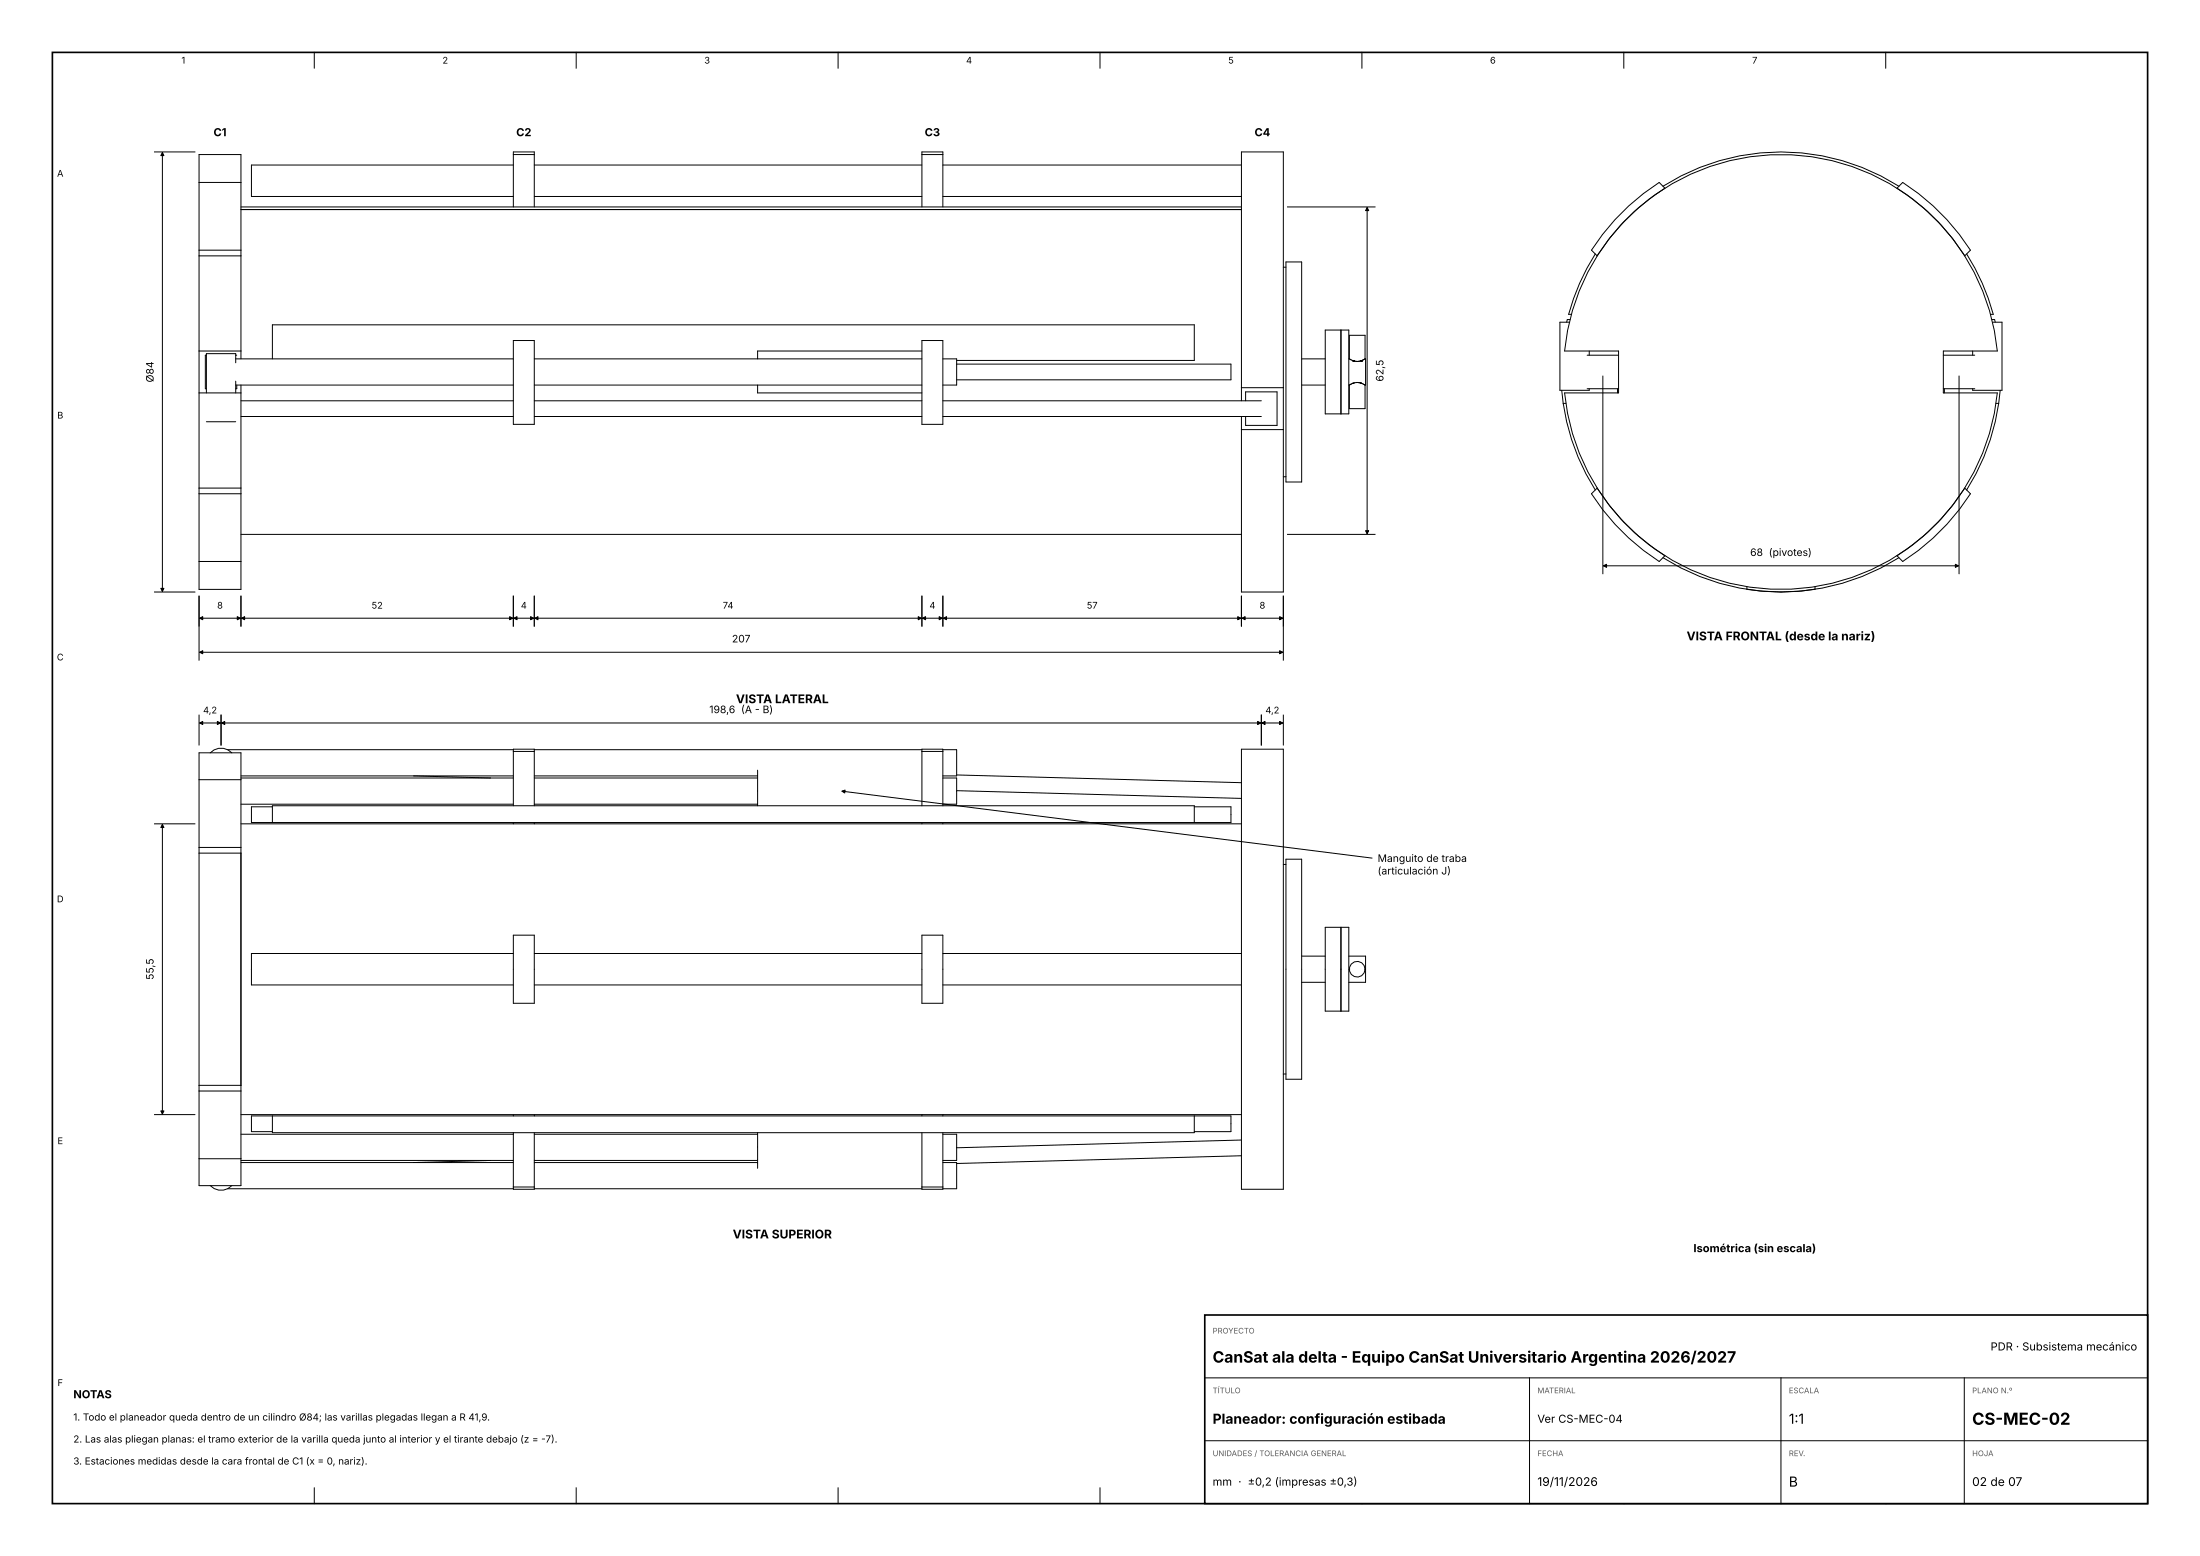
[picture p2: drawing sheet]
<svg xmlns="http://www.w3.org/2000/svg" width="420mm" height="297mm" viewBox="0 0 420 297" stroke-linecap="round" stroke-linejoin="round" font-family="sans-serif">
<path d="M10 10h400v277h-400z" fill="none" stroke="#000" stroke-width=".32"/>
<g fill="none" stroke="#000" stroke-width=".19">
<path d="M60 10v3M110 10v3M160 10v3M210 10v3M260 10v3M310 10v3M360 10v3M29.5 29h7.7M31 29.1v83.8M38 34.8v-5.3h8v5.3M38 34.8v13M38 34.8h8"/>
<path d="M46 34.8v13M46 40h191M46 39.5h191M98 29.5v-.5h4v.5M98 31.5h-50v6h50M98 29.5v10M98 29.5h4M102 29.5v10M102 31.5h74M102 37.5h74M176 29.5v-.5h4v.5M176 29.5h4"/>
<path d="M176 29.5v10M180 29.5v10M180 31.5h57M180 37.5h57M245.8 39.5h16.7M261 39.6v62.3M317.5 35.6a42 42 0 0 1 45 0M363.2 34.8a43 43 0 0 1 13 13l-1.1 1a41.5 41.5 0 0 0-12.9-12.9zM38 48.8v18.2M38 47.8v1M38 47.8h8M38 48.8h8"/>
<path d="M46 48.8v18.2M46 47.8v1M245 51h.5M245.5 50h3v42h-3zM304.6 48.5a42 42 0 0 0-5.1 11.5h.5M308.3 41.9l2.6-2.6 2.8-2.4 3.1-2.1 1 1.1a41.5 41.5 0 0 0-12.9 12.9l-1.1-1 2.1-3.1zM310 42.3a41.5 41.5 0 0 1 43.6-10.5 41.5 41.5 0 0 1 27.7 35.2h-10.3v8h10.3a41.5 41.5 0 0 1-41.3 37.5 41.5 41.5 0 0 1-41.3-37.5h10.3v-8h-10.3a41.5 41.5 0 0 1 11.3-24.7zM375.4 48.5a42 42 0 0 1 5.1 11.5h-.5M38 75v18.2M38 67h8M38 75h8M38 67v8"/>
<path d="M39.4 67.8h-.2v6.4h.2M45 69.2v-1.7h-5.6v7.5M45 67.8h.2M45 73.5h53M45 72.7v2.3M45 68.5h53M45.2 73.5v.7h-.2M46 75v18.2M46 67v1.5M46 73.5v1.5M46 76.5h52M46 79.5h52"/>
<path d="M52 68.5v-6.5h176v6.8h-45.4M98 65h4v16h-4zM102 73.5h74M102 68.5h74M102 76.5h74M102 79.5h74M144.6 73.5v1.5h31.4M176 65h4v16h-4zM176 67h-31.4v1.5M180 68.5h2.6v5h-2.6M180 76.5h60.8M180 79.5h60.8"/>
<path d="M182.6 69.5h52.4v3h-52.4M237 74v-45h8v45M237 74h8M237 74v2.5M237 79.5v2.5M237.8 76.5v-1.7h6v6.4h-6v-1.7M245 74v8M248.5 73.5h4.5M248.5 68.5h4.5M253 63h4.5v16h-4.5zM256 63v16M257.5 73.5h.1"/>
<path d="M257.5 68.5h.1M257.6 68.5l.3 .2M257.6 68.5a2.5 2.5 0 0 0 3 0M257.6 73.5a2.5 2.5 0 0 1 3 0M257.6 68.5v-4.5h3v4.5M257.6 73.5v4.5h3v-4.5M258 73.3l-.4 .2M258.2 68.8h.1M258.2 73.2h.1M258.3 68.8h.1M258.3 68.9h.1M258.3 73.1v.1"/>
<path d="M258.4 68.9h.1M258.5 68.9h.1M258.6 73.1h-.2M258.7 69h.8M259 73h-.1M259.2 73h.3M259.6 73.1h.1M259.7 73.1h.1M259.8 68.9h-.2M259.8 73.1l.3 .1M259.9 68.9h.1M259.9 68.9h-.1"/>
<path d="M259.9 68.8h.1M260.3 73.3l.3 .2M260.6 68.5l-.7 .3M260.6 68.5h.1v5h-.1M298.1 74.5l.3 2.5M298.4 77a42 42 0 0 0 6.2 16.5M298.4 77h.5M299.6 61.5h-1.8v13h5.6v-.3M299.7 61h-.5l-.1 .5M303 74.2h6M303 67.8h6M303.4 67v.8"/>
<path d="M306 71.8v37.7M308.8 74.2v.8M371 74.2h6M371 67.8h6M371.2 74.2v.8M374 71.8v37.7M376.6 67v.8M380.3 61h.5l.1 .5M380.4 61.5h1.8v13h-5.6v-.3M381.1 77h.5M381.6 77a42 42 0 0 1-6.2 16.5M381.9 74.5l-.3 2.5"/>
<path d="M38 94.2v13M38 93.2v1M38 94.2h8M38 93.2h8M39.4 80.5h5.6M46 94.2v13M46 93.2v1M237 82v31h8v-31M237 82h8M245 91h.5M303.8 94.2l1.1-1a41.5 41.5 0 0 0 12.9 12.9l-1 1.1a43 43 0 0 1-13-13zM29.5 113h7.7"/>
<path d="M38 107.2v5.3h8v-5.3M38 113.8v12.2M38 107.2h8M38.1 118h7.8M46 113.8v5.7M46 102h191M46.1 118h51.8M98 113.8v5.7M98.1 118h3.8M102 113.8v5.7M102.1 118h73.8M176 113.8v5.7"/>
<path d="M176.1 118h3.8M180 113.8v5.7M180.1 118h56.8M237 113.8v5.7M237.1 118h7.8M245 113.8v12.2M245.8 102h16.7M306.1 108h67.8M317.5 106.4a42 42 0 0 0 45 0M333.5 112v.5a42 42 0 0 0 13 0v-.5M362.2 106.1a41.5 41.5 0 0 0 12.9-12.9l1.1 1a43 43 0 0 1-13 13zM38 136.5v5.7"/>
<path d="M38.1 124.5h206.8M38.1 138h4M42.2 136.5v5.7M42.3 138h198.4M240.8 136.5v5.7M240.9 138h4M245 136.5v5.7M29.5 157.3h7.7M31 157.4v55.2M38 148.8v-5.1h8v5.1M38 148.8v13M38 148.8h8"/>
<path d="M40.1 143.7a2.8 2.8 0 0 1 4.2 0M43.5 143.1h54.5M46 148.8v13M46 157.3h191M46 153.5h52M46 148.5h52M46 148.1h52M52 154h-4v3h187v-3h-7M52 157v-3.2h176v3.2M79 148.1l14.7 .4M98 143.4v-.4h4v.4M98 143.4v10.4"/>
<path d="M98 157v.3M98 143.4h4M102 143.4v10.4M102 157v.3M102 153.5h42.6M102 148.5h42.6M102 143.1h74M102 148.1h42.6M144.6 147v6.8M160.7 151l101.2 12.8M176 143.4v-.4h4v.4M176 143.4v10.4"/>
<path d="M176 157v.3M176 143.4h4M180 148.5h2.6v5h-2.6M180 143.1h2.6v5h-2.6M180 143.4v10.4M180 157v.3M182.6 150.9l54.4 1.5M182.6 147.9l54.4 1.5M237 143h8v84h-8zM38 162.8v44.4M38 162.8h8v44.4h-8M38 161.8v1"/>
<path d="M38 161.8h8M46 161.8v46.4M98 178.5h4v13h-4zM176 178.5h4v13h-4zM245 165h.5M245.5 164h3v42h-3zM253 177h4.5v16h-4.5zM256 177v16M98 182h-50v6h50M102 188h74M102 182h74M180 188h57"/>
<path d="M180 182h57M248.5 187.5h4.5M248.5 182.5h4.5M257.5 182.5h3.2v5h-3.2M29.5 212.8h7.7M38 208.2v13M38 207.2v1M38 208.2h8M46 208.2v13M46 212.8h191M46 216.5h52M52 216h-4v-3h187v3h-7"/>
<path d="M52 213v3.2h176v-3.2M98 212.8v.2M98 216.2v10.4M102 212.8v.2M102 216.2v10.4M102 216.5h42.6M144.6 216.2v6.8M176 212.8v.2M176 216.2v10.4M180 216.5h2.6v5h-2.6M180 212.8v.2M180 216.2v10.4"/>
<path d="M237 217.6l-54.4 1.5M245 205h.5M38 221.2v5.1h8v-5.1M38 221.2h8M40.1 226.3a2.8 2.8 0 0 0 4.2 0M43.5 226.9h54.5M46 221.5h52M46 221.9h52M93.7 221.5l-14.7 .4M98 226.6v.4h4v-.4M98 226.6h4M102 221.5h42.6"/>
<path d="M102 221.9h42.6M102 226.9h74M176 226.6v.4h4v-.4M176 226.6h4M180 221.9h2.6v5h-2.6M237 220.6l-54.4 1.5M60 284v3M110 284v3M160 284v3M210 284v3M260 284v3M310 284v3"/>
<path d="M360 284v3"/>
<circle cx="259.1" cy="185" r="1.5"/>
</g>
<g fill="#000" stroke="#000" stroke-width=".19">
<path d="M31 29.1l.3 .6h-.6zM261 39.6l.3 .6h-.6zM30.7 112.3h.6l-.3 .6zM38.1 118l.6-.3v.6zM45.3 117.7l.6 .3-.6 .3zM46.1 118l.6-.3v.6zM97.3 117.7l.6 .3-.6 .3zM98.1 118l.6-.3v.6zM101.3 117.7l.6 .3-.6 .3zM102.1 118l.6-.3v.6zM175.3 117.7l.6 .3-.6 .3zM176.1 118l.6-.3v.6z"/>
<path d="M179.3 117.7l.6 .3-.6 .3zM180.1 118l.6-.3v.6zM236.3 117.7l.6 .3-.6 .3zM237.1 118l.6-.3v.6zM244.3 117.7l.6 .3-.6 .3zM260.7 101.3h.6l-.3 .6zM306.1 108l.6-.3v.6zM373.3 107.7l.6 .3-.6 .3zM38.1 124.5l.6-.3v.6zM38.1 138l.6-.3v.6zM41.5 137.7l.6 .3-.6 .3zM42.3 138l.6-.3v.6z"/>
<path d="M240.1 137.7l.6 .3-.6 .3zM240.9 138l.6-.3v.6zM244.3 124.2l.6 .3-.6 .3zM244.3 137.7l.6 .3-.6 .3zM31 157.4l.3 .6h-.6zM160.7 151l.6-.2v.6zM30.7 212h.6l-.3 .6z"/>
</g>
<path d="M230 251h180v36h-180z" fill="#fff" stroke="#000" stroke-width=".32"/>
<path d="M230 275h180M230 263h180M292 263v24M340 263v24M375 263v24" fill="none" stroke="#000" stroke-width=".19"/>
<text font-size="3.2" x="376.5" y="272">CS-MEC-02</text>
<text font-size="3" x="231.5" y="260.1">CanSat ala delta - Equipo CanSat Universitario Argentina 2026/2027</text>
<g font-size="2.6">
<text x="231.5" y="271.8">Planeador: configuración estibada</text>
<text x="341.5" y="271.8">1:1</text>
<text x="341.5" y="283.8">B</text>
</g>
<g font-size="2.3">
<text x="322" y="122.2">VISTA FRONTAL (desde la nariz)</text>
<text x="140.5" y="134.2">VISTA LATERAL</text>
<text x="139.9" y="236.4">VISTA SUPERIOR</text>
<text x="293.5" y="283.6">19/11/2026</text>
<text x="376.5" y="283.6">02 de 07</text>
</g>
<g font-size="2.1">
<text x="40.8" y="26">C1</text>
<text x="98.6" y="26">C2</text>
<text x="176.5" y="26">C3</text>
<text x="239.5" y="26">C4</text>
<text x="323.3" y="239">Isométrica (sin escala)</text>
<text x="380" y="257.8">PDR · Subsistema mecánico</text>
<text x="14" y="266.9">NOTAS</text>
<text x="293.5" y="271.6">Ver CS-MEC-04</text>
<text x="231.5" y="283.6">mm · ±0,2 (impresas ±0,3)</text>
</g>
<g font-size="2">
<text x="29.3" y="73" transform="rotate(-90 29.3 73)">Ø84</text>
<text x="264.1" y="72.8" transform="rotate(-90 264.1 72.8)">62,5</text>
<text x="334.1" y="106.1">68 (pivotes)</text>
<text x="139.7" y="122.6">207</text>
<text x="135.4" y="136.1">198,6 (A - B)</text>
<text x="263" y="164.5">Manguito de traba</text>
<text x="263" y="166.9">(articulación J)</text>
<text x="29.3" y="187" transform="rotate(-90 29.3 187)">55,5</text>
</g>
<g font-size="1.9">
<text x="14" y="271.1">1. Todo el planeador queda dentro de un cilindro Ø84; las varillas plegadas llegan a R 41,9.</text>
<text x="14" y="275.3">2. Las alas pliegan planas: el tramo exterior de la varilla queda junto al interior y el tirante debajo (z = -7).</text>
<text x="14" y="279.5">3. Estaciones medidas desde la cara frontal de C1 (x = 0, nariz).</text>
</g>
<g font-size="1.8">
<text x="34.6" y="12.1">1</text>
<text x="84.5" y="12.1">2</text>
<text x="134.5" y="12.1">3</text>
<text x="184.4" y="12.1">4</text>
<text x="234.5" y="12.1">5</text>
<text x="284.5" y="12.1">6</text>
<text x="334.5" y="12.1">7</text>
<text x="10.9" y="33.7">A</text>
<text x="10.9" y="79.9">B</text>
<text x="41.5" y="116.2">8</text>
<text x="70.9" y="116.2">52</text>
<text x="99.4" y="116.2">4</text>
<text x="138" y="116.2">74</text>
<text x="177.4" y="116.2">4</text>
<text x="207.5" y="116.2">57</text>
<text x="240.5" y="116.2">8</text>
<text x="10.9" y="126.1">C</text>
<text x="38.8" y="136.2">4,2</text>
<text x="241.6" y="136.2">4,2</text>
<text x="10.9" y="172.2">D</text>
<text x="11" y="218.4">E</text>
<text x="11" y="264.6">F</text>
</g>
<g font-size="1.5" fill="#595959">
<text x="231.5" y="254.5">PROYECTO</text>
<text x="231.5" y="265.9">TÍTULO</text>
<text x="293.5" y="265.9">MATERIAL</text>
<text x="341.5" y="265.9">ESCALA</text>
<text x="376.5" y="265.9">PLANO N.º</text>
<text x="231.5" y="277.9">UNIDADES / TOLERANCIA GENERAL</text>
<text x="293.5" y="277.9">FECHA</text>
<text x="341.5" y="277.9">REV.</text>
<text x="376.5" y="277.9">HOJA</text>
</g>
</svg>
